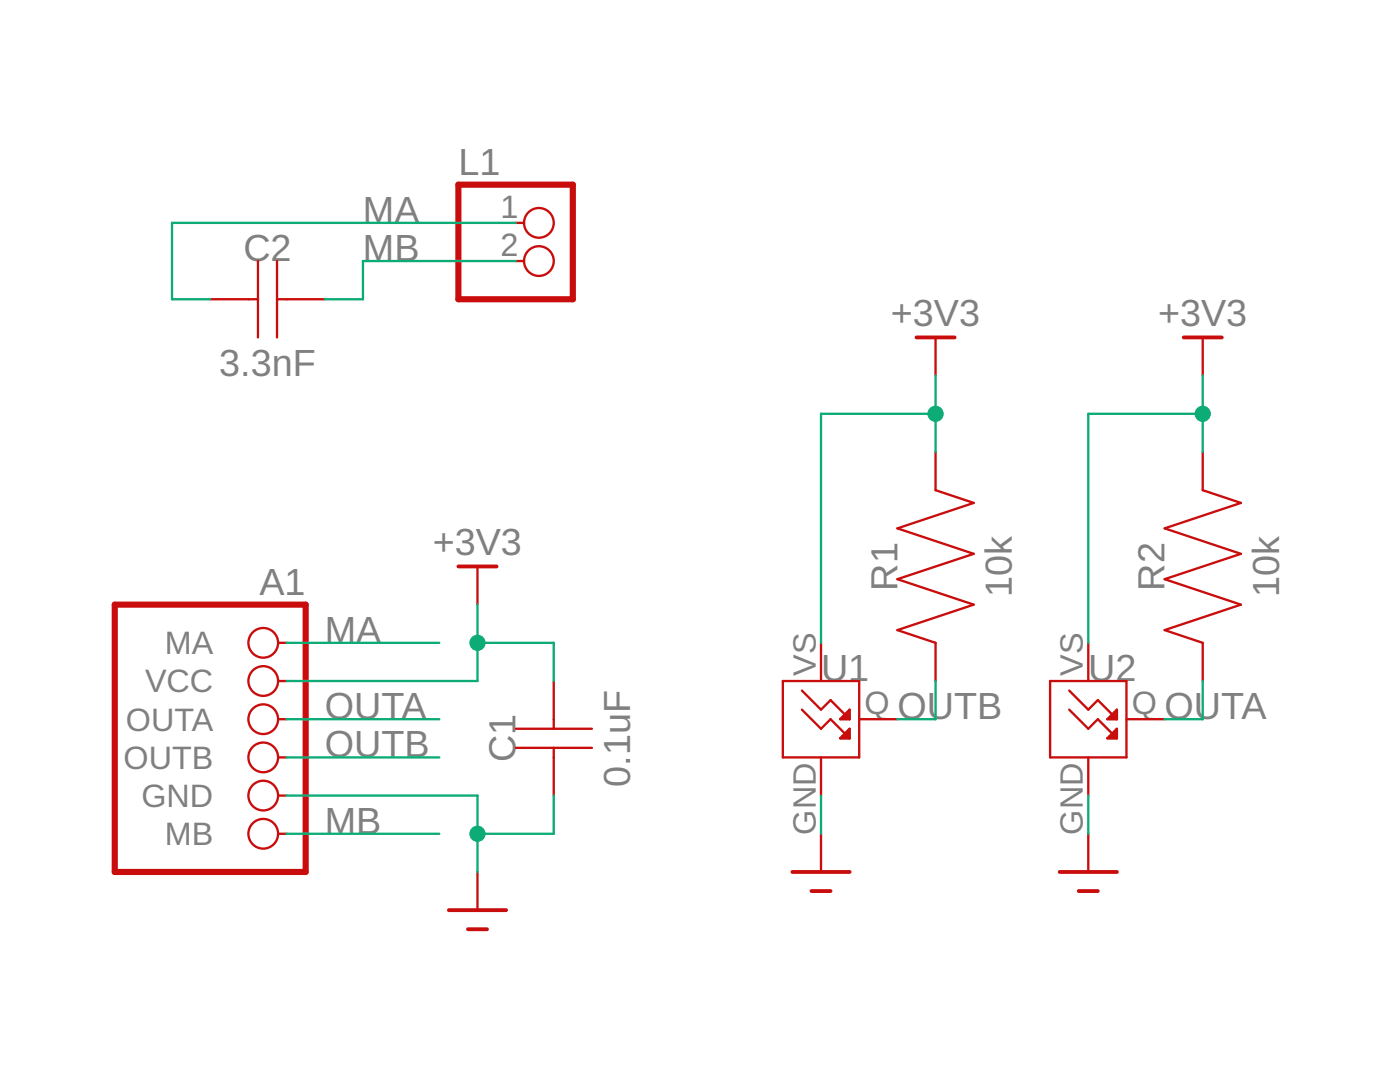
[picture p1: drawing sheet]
<?xml version="1.0" encoding="utf-8"?>
<!DOCTYPE eagle SYSTEM "eagle.dtd">
<eagle version="9.5.2">
<drawing>
<settings>
<setting alwaysvectorfont="no"/>
<setting verticaltext="up"/>
</settings>
<grid distance="0.1" unitdist="inch" unit="inch" style="lines" multiple="1" display="no" altdistance="0.01" altunitdist="inch" altunit="inch"/>
<schematic xreflabel="%F%N/%S.%C%R" xrefpart="/%S.%C%R">
<libraries>
<library name="Micromouse 2020">
<symbols>
<symbol name="ENCODER">
<wire x1="-6.35" y1="-7.62" x2="6.35" y2="-7.62" width="0.4064" layer="94"/>
<wire x1="6.35" y1="-7.62" x2="6.35" y2="10.16" width="0.4064" layer="94"/>
<wire x1="6.35" y1="10.16" x2="-6.35" y2="10.16" width="0.4064" layer="94"/>
<wire x1="-6.35" y1="10.16" x2="-6.35" y2="-7.62" width="0.4064" layer="94"/>
<text x="-6.35" y="10.795" size="1.778" layer="95">&gt;NAME</text>
<pin name="MA" x="-5.08" y="7.62" visible="pin" length="short" direction="in" function="dot"/>
<pin name="VCC" x="-5.08" y="5.08" visible="pin" length="short" direction="pwr" function="dot"/>
<pin name="OUTA" x="-5.08" y="2.54" visible="pin" length="short" direction="out" function="dot"/>
<pin name="OUTB" x="-5.08" y="0" visible="pin" length="short" direction="out" function="dot"/>
<pin name="GND" x="-5.08" y="-2.54" visible="pin" length="short" direction="pas" function="dot"/>
<pin name="MB" x="-5.08" y="-5.08" visible="pin" length="short" direction="in" function="dot"/>
</symbol>
<symbol name="+3V3">
<wire x1="-1.27" y1="0" x2="1.27" y2="0" width="0.254" layer="94"/>
<text x="0" y="2.54" size="1.778" layer="96" rot="R180" align="bottom-center">&gt;VALUE</text>
<pin name="+3V3" x="0" y="-2.54" visible="off" length="short" direction="sup" rot="R90"/>
</symbol>
<symbol name="GND">
<wire x1="-1.905" y1="0" x2="1.905" y2="0" width="0.254" layer="94"/>
<pin name="GND" x="0" y="2.54" visible="off" length="short" direction="sup" rot="R270"/>
<wire x1="-0.635" y1="-1.27" x2="0.635" y2="-1.27" width="0.254" layer="94"/>
</symbol>
<symbol name="CAPACITOR">
<pin name="P$1" x="0" y="0" visible="off" length="short" direction="pas"/>
<pin name="P$2" x="7.62" y="0" visible="off" length="short" direction="pas" rot="R180"/>
<wire x1="3.175" y1="2.54" x2="3.175" y2="0" width="0.1524" layer="94"/>
<wire x1="3.175" y1="0" x2="3.175" y2="-2.54" width="0.1524" layer="94"/>
<wire x1="4.445" y1="2.54" x2="4.445" y2="0" width="0.1524" layer="94"/>
<text x="3.81" y="2.54" size="1.778" layer="95" align="bottom-center">&gt;NAME</text>
<text x="3.81" y="-5.08" size="1.778" layer="96" align="bottom-center">&gt;VALUE</text>
<wire x1="4.445" y1="0" x2="4.445" y2="-2.54" width="0.1524" layer="94"/>
<wire x1="2.54" y1="0" x2="3.175" y2="0" width="0.1524" layer="94"/>
<wire x1="4.445" y1="0" x2="5.08" y2="0" width="0.1524" layer="94"/>
</symbol>
<symbol name="MOTOR">
<wire x1="-6.35" y1="-2.54" x2="1.27" y2="-2.54" width="0.4064" layer="94"/>
<wire x1="1.27" y1="-2.54" x2="1.27" y2="5.08" width="0.4064" layer="94"/>
<wire x1="1.27" y1="5.08" x2="-6.35" y2="5.08" width="0.4064" layer="94"/>
<wire x1="-6.35" y1="5.08" x2="-6.35" y2="-2.54" width="0.4064" layer="94"/>
<text x="-6.35" y="5.715" size="1.778" layer="95">&gt;NAME</text>
<pin name="1" x="-2.54" y="2.54" visible="pad" length="short" direction="pas" function="dot" swaplevel="1"/>
<pin name="2" x="-2.54" y="0" visible="pad" length="short" direction="pas" function="dot" swaplevel="1"/>
</symbol>
<symbol name="TLE49462KHTSA1">
<pin name="VS" x="0" y="5.08" visible="pad" length="short" direction="pwr" rot="R270"/>
<pin name="GND" x="0" y="-5.08" visible="pad" length="short" direction="pas" rot="R90"/>
<pin name="Q" x="5.08" y="0" visible="pad" length="short" direction="out" rot="R180"/>
<wire x1="-2.54" y1="-2.54" x2="2.54" y2="-2.54" width="0.1524" layer="94"/>
<wire x1="2.54" y1="-2.54" x2="2.54" y2="2.54" width="0.1524" layer="94"/>
<wire x1="2.54" y1="2.54" x2="-2.54" y2="2.54" width="0.1524" layer="94"/>
<wire x1="-2.54" y1="2.54" x2="-2.54" y2="-2.54" width="0.1524" layer="94"/>
<wire x1="-1.27" y1="1.905" x2="0" y2="0.635" width="0.1524" layer="94"/>
<wire x1="0" y1="0.635" x2="0.635" y2="1.27" width="0.1524" layer="94"/>
<wire x1="0.635" y1="1.27" x2="1.905" y2="0" width="0.1524" layer="94"/>
<polygon width="0.1524" layer="94">
<vertex x="1.905" y="0"/>
<vertex x="1.905" y="0.635"/>
<vertex x="1.27" y="0"/>
</polygon>
<wire x1="-1.27" y1="0.635" x2="0" y2="-0.635" width="0.1524" layer="94"/>
<wire x1="0" y1="-0.635" x2="0.635" y2="0" width="0.1524" layer="94"/>
<wire x1="0.635" y1="0" x2="1.905" y2="-1.27" width="0.1524" layer="94"/>
<polygon width="0.1524" layer="94">
<vertex x="1.905" y="-1.27"/>
<vertex x="1.905" y="-0.635"/>
<vertex x="1.27" y="-1.27"/>
</polygon>
<text x="0" y="2.54" size="1.778" layer="95">&gt;NAME</text>
</symbol>
<symbol name="RESISTOR">
<pin name="P$1" x="0" y="0" visible="off" length="short" direction="pas"/>
<pin name="P$2" x="15.24" y="0" visible="off" length="short" direction="pas" rot="R180"/>
<wire x1="2.54" y1="0" x2="3.386665625" y2="2.54" width="0.1524" layer="94"/>
<wire x1="3.386665625" y1="2.54" x2="5.08" y2="-2.54" width="0.1524" layer="94"/>
<wire x1="5.08" y1="-2.54" x2="6.773334375" y2="2.54" width="0.1524" layer="94"/>
<wire x1="6.773334375" y1="2.54" x2="8.4666625" y2="-2.54" width="0.1524" layer="94"/>
<wire x1="8.466665625" y1="-2.54" x2="10.16" y2="2.54" width="0.1524" layer="94"/>
<wire x1="10.16" y1="2.54" x2="11.853334375" y2="-2.54" width="0.1524" layer="94"/>
<wire x1="11.853334375" y1="-2.54" x2="12.7" y2="0" width="0.1524" layer="94"/>
<text x="7.62" y="2.54" size="1.778" layer="95" align="bottom-center">&gt;NAME</text>
<text x="7.62" y="-5.08" size="1.778" layer="96" align="bottom-center">&gt;VALUE</text>
</symbol>
</symbols>
<devicesets>
<deviceset name="ENCODER" prefix="A">
<gates>
<gate name="G$1" symbol="ENCODER" x="0" y="0"/>
</gates>
<devices>
<device name="SLOT" package="ENCODER-SLOT">
<connects>
<connect gate="G$1" pin="GND" pad="5"/>
<connect gate="G$1" pin="MA" pad="1"/>
<connect gate="G$1" pin="MB" pad="6"/>
<connect gate="G$1" pin="OUTA" pad="3"/>
<connect gate="G$1" pin="OUTB" pad="4"/>
<connect gate="G$1" pin="VCC" pad="2"/>
</connects>
<technologies>
<technology name=""/>
</technologies>
</device>
<device name="" package="ENCODER-TAB">
<connects>
<connect gate="G$1" pin="GND" pad="5"/>
<connect gate="G$1" pin="MA" pad="1"/>
<connect gate="G$1" pin="MB" pad="6"/>
<connect gate="G$1" pin="OUTA" pad="3"/>
<connect gate="G$1" pin="OUTB" pad="4"/>
<connect gate="G$1" pin="VCC" pad="2"/>
</connects>
<technologies>
<technology name=""/>
</technologies>
</device>
</devices>
</deviceset>
<deviceset name="+3V3" prefix="P+">
<gates>
<gate name="G$1" symbol="+3V3" x="0" y="0"/>
</gates>
<devices>
<device name="">
<technologies>
<technology name=""/>
</technologies>
</device>
</devices>
</deviceset>
<deviceset name="GND" prefix="GND">
<gates>
<gate name="1" symbol="GND" x="0" y="0"/>
</gates>
<devices>
<device name="">
<technologies>
<technology name=""/>
</technologies>
</device>
</devices>
</deviceset>
<deviceset name="CAPACITOR" prefix="C" uservalue="yes">
<gates>
<gate name="G$1" symbol="CAPACITOR" x="0" y="0"/>
</gates>
<devices>
<device name="0805" package="0805">
<connects>
<connect gate="G$1" pin="P$1" pad="P$1"/>
<connect gate="G$1" pin="P$2" pad="P$2"/>
</connects>
<technologies>
<technology name=""/>
</technologies>
</device>
<device name="0603" package="0603">
<connects>
<connect gate="G$1" pin="P$1" pad="1"/>
<connect gate="G$1" pin="P$2" pad="2"/>
</connects>
<package3dinstances>
<package3dinstance package3d_urn="urn:adsk.eagle:package:16053670/1"/>
</package3dinstances>
<technologies>
<technology name=""/>
</technologies>
</device>
<device name="0402" package="0402">
<connects>
<connect gate="G$1" pin="P$1" pad="1"/>
<connect gate="G$1" pin="P$2" pad="2"/>
</connects>
<package3dinstances>
<package3dinstance package3d_urn="urn:adsk.eagle:package:16053683/1"/>
</package3dinstances>
<technologies>
<technology name=""/>
</technologies>
</device>
</devices>
</deviceset>
<deviceset name="MOTOR" prefix="L">
<gates>
<gate name="G$1" symbol="MOTOR" x="2.54" y="0"/>
</gates>
<devices>
<device name="" package="MOTOR">
<connects>
<connect gate="G$1" pin="1" pad="1"/>
<connect gate="G$1" pin="2" pad="2"/>
</connects>
<technologies>
<technology name=""/>
</technologies>
</device>
</devices>
</deviceset>
<deviceset name="TLE49462KHTSA1" prefix="U">
<gates>
<gate name="G$1" symbol="TLE49462KHTSA1" x="0" y="0"/>
</gates>
<devices>
<device name="" package="TLE49462KHTSA1">
<connects>
<connect gate="G$1" pin="GND" pad="GND"/>
<connect gate="G$1" pin="Q" pad="Q"/>
<connect gate="G$1" pin="VS" pad="VS"/>
</connects>
<package3dinstances>
<package3dinstance package3d_urn="urn:adsk.eagle:package:14494850/1"/>
</package3dinstances>
<technologies>
<technology name=""/>
</technologies>
</device>
</devices>
</deviceset>
<deviceset name="RESISTOR" prefix="R" uservalue="yes">
<gates>
<gate name="G$1" symbol="RESISTOR" x="0" y="0"/>
</gates>
<devices>
<device name="0805" package="0805">
<connects>
<connect gate="G$1" pin="P$1" pad="P$1"/>
<connect gate="G$1" pin="P$2" pad="P$2"/>
</connects>
<technologies>
<technology name=""/>
</technologies>
</device>
<device name="0603" package="0603">
<connects>
<connect gate="G$1" pin="P$1" pad="1"/>
<connect gate="G$1" pin="P$2" pad="2"/>
</connects>
<package3dinstances>
<package3dinstance package3d_urn="urn:adsk.eagle:package:16053670/1"/>
</package3dinstances>
<technologies>
<technology name=""/>
</technologies>
</device>
<device name="0402" package="0402">
<connects>
<connect gate="G$1" pin="P$1" pad="1"/>
<connect gate="G$1" pin="P$2" pad="2"/>
</connects>
<package3dinstances>
<package3dinstance package3d_urn="urn:adsk.eagle:package:16053683/1"/>
</package3dinstances>
<technologies>
<technology name=""/>
</technologies>
</device>
</devices>
</deviceset>
</devicesets>
</library>
</libraries>
<attributes>
</attributes>
<variantdefs>
</variantdefs>
<classes>
<class number="0" name="default" width="0" drill="0">
</class>
</classes>
<parts>
<part name="A1" library="Micromouse 2020" deviceset="ENCODER" device=""/>
<part name="P+1" library="Micromouse 2020" deviceset="+3V3" device=""/>
<part name="GND1" library="Micromouse 2020" deviceset="GND" device=""/>
<part name="C1" library="Micromouse 2020" deviceset="CAPACITOR" device="0603" package3d_urn="urn:adsk.eagle:package:16053670/1" value="0.1uF"/>
<part name="L1" library="Micromouse 2020" deviceset="MOTOR" device=""/>
<part name="C2" library="Micromouse 2020" deviceset="CAPACITOR" device="0603" package3d_urn="urn:adsk.eagle:package:16053670/1" value="3.3nF"/>
<part name="U1" library="Micromouse 2020" deviceset="TLE49462KHTSA1" device="" package3d_urn="urn:adsk.eagle:package:14494850/1"/>
<part name="R1" library="Micromouse 2020" deviceset="RESISTOR" device="0603" package3d_urn="urn:adsk.eagle:package:16053670/1" value="10k"/>
<part name="P+2" library="Micromouse 2020" deviceset="+3V3" device=""/>
<part name="GND2" library="Micromouse 2020" deviceset="GND" device=""/>
<part name="U2" library="Micromouse 2020" deviceset="TLE49462KHTSA1" device="" package3d_urn="urn:adsk.eagle:package:14494850/1"/>
<part name="R2" library="Micromouse 2020" deviceset="RESISTOR" device="0603" package3d_urn="urn:adsk.eagle:package:16053670/1" value="10k"/>
<part name="P+3" library="Micromouse 2020" deviceset="+3V3" device=""/>
<part name="GND3" library="Micromouse 2020" deviceset="GND" device=""/>
</parts>
<sheets>
<sheet>
<plain>
</plain>
<instances>
<instance part="A1" gate="G$1" x="0" y="0" smashed="yes" rot="MR0">
<attribute name="NAME" x="6.35" y="10.795" size="1.778" layer="95" rot="MR0"/>
</instance>
<instance part="P+1" gate="G$1" x="17.78" y="12.7" smashed="yes">
<attribute name="VALUE" x="17.78" y="15.24" size="1.778" layer="96" rot="R180" align="bottom-center"/>
</instance>
<instance part="GND1" gate="1" x="17.78" y="-10.16" smashed="yes"/>
<instance part="C1" gate="G$1" x="22.86" y="-2.54" smashed="yes" rot="R90">
<attribute name="NAME" x="20.32" y="1.27" size="1.778" layer="95" rot="R90" align="bottom-center"/>
<attribute name="VALUE" x="27.94" y="1.27" size="1.778" layer="96" rot="R90" align="bottom-center"/>
</instance>
<instance part="L1" gate="G$1" x="22.86" y="33.02" smashed="yes">
<attribute name="NAME" x="16.51" y="38.735" size="1.778" layer="95"/>
</instance>
<instance part="C2" gate="G$1" x="0" y="30.48" smashed="yes">
<attribute name="NAME" x="3.81" y="33.02" size="1.778" layer="95" align="bottom-center"/>
<attribute name="VALUE" x="3.81" y="25.4" size="1.778" layer="96" align="bottom-center"/>
</instance>
<instance part="U1" gate="G$1" x="40.64" y="2.54" smashed="yes">
<attribute name="NAME" x="40.64" y="5.08" size="1.778" layer="95"/>
</instance>
<instance part="R1" gate="G$1" x="48.26" y="5.08" smashed="yes" rot="R90">
<attribute name="NAME" x="45.72" y="12.7" size="1.778" layer="95" rot="R90" align="bottom-center"/>
<attribute name="VALUE" x="53.34" y="12.7" size="1.778" layer="96" rot="R90" align="bottom-center"/>
</instance>
<instance part="P+2" gate="G$1" x="48.26" y="27.94" smashed="yes">
<attribute name="VALUE" x="48.26" y="30.48" size="1.778" layer="96" rot="R180" align="bottom-center"/>
</instance>
<instance part="GND2" gate="1" x="40.64" y="-7.62" smashed="yes"/>
<instance part="U2" gate="G$1" x="58.42" y="2.54" smashed="yes">
<attribute name="NAME" x="58.42" y="5.08" size="1.778" layer="95"/>
</instance>
<instance part="R2" gate="G$1" x="66.04" y="5.08" smashed="yes" rot="R90">
<attribute name="NAME" x="63.5" y="12.7" size="1.778" layer="95" rot="R90" align="bottom-center"/>
<attribute name="VALUE" x="71.12" y="12.7" size="1.778" layer="96" rot="R90" align="bottom-center"/>
</instance>
<instance part="P+3" gate="G$1" x="66.04" y="27.94" smashed="yes">
<attribute name="VALUE" x="66.04" y="30.48" size="1.778" layer="96" rot="R180" align="bottom-center"/>
</instance>
<instance part="GND3" gate="1" x="58.42" y="-7.62" smashed="yes"/>
</instances>
<busses>
</busses>
<nets>
<net name="MA" class="0">
<segment>
<pinref part="A1" gate="G$1" pin="MA"/>
<wire x1="5.08" y1="7.62" x2="15.24" y2="7.62" width="0.1524" layer="91"/>
<label x="7.62" y="7.62" size="1.778" layer="95"/>
</segment>
<segment>
<pinref part="L1" gate="G$1" pin="1"/>
<wire x1="20.32" y1="35.56" x2="-2.54" y2="35.56" width="0.1524" layer="91"/>
<label x="10.16" y="35.56" size="1.778" layer="95"/>
<pinref part="C2" gate="G$1" pin="P$1"/>
<wire x1="0" y1="30.48" x2="-2.54" y2="30.48" width="0.1524" layer="91"/>
<wire x1="-2.54" y1="30.48" x2="-2.54" y2="35.56" width="0.1524" layer="91"/>
</segment>
</net>
<net name="MB" class="0">
<segment>
<pinref part="A1" gate="G$1" pin="MB"/>
<wire x1="5.08" y1="-5.08" x2="15.24" y2="-5.08" width="0.1524" layer="91"/>
<label x="7.62" y="-5.08" size="1.778" layer="95"/>
</segment>
<segment>
<pinref part="L1" gate="G$1" pin="2"/>
<wire x1="20.32" y1="33.02" x2="10.16" y2="33.02" width="0.1524" layer="91"/>
<label x="10.16" y="33.02" size="1.778" layer="95"/>
<pinref part="C2" gate="G$1" pin="P$2"/>
<wire x1="7.62" y1="30.48" x2="10.16" y2="30.48" width="0.1524" layer="91"/>
<wire x1="10.16" y1="30.48" x2="10.16" y2="33.02" width="0.1524" layer="91"/>
</segment>
</net>
<net name="OUTB" class="0">
<segment>
<pinref part="A1" gate="G$1" pin="OUTB"/>
<wire x1="5.08" y1="0" x2="15.24" y2="0" width="0.1524" layer="91"/>
<label x="7.62" y="0" size="1.778" layer="95"/>
</segment>
<segment>
<pinref part="U1" gate="G$1" pin="Q"/>
<wire x1="45.72" y1="2.54" x2="48.26" y2="2.54" width="0.1524" layer="91"/>
<pinref part="R1" gate="G$1" pin="P$1"/>
<wire x1="48.26" y1="2.54" x2="48.26" y2="5.08" width="0.1524" layer="91"/>
<label x="45.72" y="2.54" size="1.778" layer="95"/>
</segment>
</net>
<net name="OUTA" class="0">
<segment>
<pinref part="A1" gate="G$1" pin="OUTA"/>
<wire x1="5.08" y1="2.54" x2="15.24" y2="2.54" width="0.1524" layer="91"/>
<label x="7.62" y="2.54" size="1.778" layer="95"/>
</segment>
<segment>
<pinref part="U2" gate="G$1" pin="Q"/>
<wire x1="63.5" y1="2.54" x2="66.04" y2="2.54" width="0.1524" layer="91"/>
<pinref part="R2" gate="G$1" pin="P$1"/>
<wire x1="66.04" y1="2.54" x2="66.04" y2="5.08" width="0.1524" layer="91"/>
<label x="63.5" y="2.54" size="1.778" layer="95"/>
</segment>
</net>
<net name="+3V3" class="0">
<segment>
<pinref part="A1" gate="G$1" pin="VCC"/>
<pinref part="P+1" gate="G$1" pin="+3V3"/>
<wire x1="5.08" y1="5.08" x2="17.78" y2="5.08" width="0.1524" layer="91"/>
<wire x1="17.78" y1="5.08" x2="17.78" y2="7.62" width="0.1524" layer="91"/>
<pinref part="C1" gate="G$1" pin="P$2"/>
<wire x1="17.78" y1="7.62" x2="17.78" y2="10.16" width="0.1524" layer="91"/>
<wire x1="22.86" y1="5.08" x2="22.86" y2="7.62" width="0.1524" layer="91"/>
<wire x1="22.86" y1="7.62" x2="17.78" y2="7.62" width="0.1524" layer="91"/>
<junction x="17.78" y="7.62"/>
</segment>
<segment>
<pinref part="U1" gate="G$1" pin="VS"/>
<wire x1="40.64" y1="7.62" x2="40.64" y2="22.86" width="0.1524" layer="91"/>
<wire x1="40.64" y1="22.86" x2="48.26" y2="22.86" width="0.1524" layer="91"/>
<pinref part="R1" gate="G$1" pin="P$2"/>
<wire x1="48.26" y1="22.86" x2="48.26" y2="20.32" width="0.1524" layer="91"/>
<pinref part="P+2" gate="G$1" pin="+3V3"/>
<wire x1="48.26" y1="22.86" x2="48.26" y2="25.4" width="0.1524" layer="91"/>
<junction x="48.26" y="22.86"/>
</segment>
<segment>
<pinref part="U2" gate="G$1" pin="VS"/>
<wire x1="58.42" y1="7.62" x2="58.42" y2="22.86" width="0.1524" layer="91"/>
<wire x1="58.42" y1="22.86" x2="66.04" y2="22.86" width="0.1524" layer="91"/>
<pinref part="R2" gate="G$1" pin="P$2"/>
<wire x1="66.04" y1="22.86" x2="66.04" y2="20.32" width="0.1524" layer="91"/>
<pinref part="P+3" gate="G$1" pin="+3V3"/>
<wire x1="66.04" y1="22.86" x2="66.04" y2="25.4" width="0.1524" layer="91"/>
<junction x="66.04" y="22.86"/>
</segment>
</net>
<net name="GND" class="0">
<segment>
<pinref part="A1" gate="G$1" pin="GND"/>
<pinref part="GND1" gate="1" pin="GND"/>
<wire x1="5.08" y1="-2.54" x2="17.78" y2="-2.54" width="0.1524" layer="91"/>
<wire x1="17.78" y1="-2.54" x2="17.78" y2="-5.08" width="0.1524" layer="91"/>
<pinref part="C1" gate="G$1" pin="P$1"/>
<wire x1="17.78" y1="-5.08" x2="17.78" y2="-7.62" width="0.1524" layer="91"/>
<wire x1="22.86" y1="-2.54" x2="22.86" y2="-5.08" width="0.1524" layer="91"/>
<wire x1="22.86" y1="-5.08" x2="17.78" y2="-5.08" width="0.1524" layer="91"/>
<junction x="17.78" y="-5.08"/>
</segment>
<segment>
<pinref part="GND2" gate="1" pin="GND"/>
<pinref part="U1" gate="G$1" pin="GND"/>
<wire x1="40.64" y1="-5.08" x2="40.64" y2="-2.54" width="0.1524" layer="91"/>
</segment>
<segment>
<pinref part="GND3" gate="1" pin="GND"/>
<pinref part="U2" gate="G$1" pin="GND"/>
<wire x1="58.42" y1="-5.08" x2="58.42" y2="-2.54" width="0.1524" layer="91"/>
</segment>
</net>
</nets>
</sheet>
</sheets>
</schematic>
</drawing>
<compatibility>
<note version="8.3" severity="warning">
Since Version 8.3, EAGLE supports URNs for individual library
assets (packages, symbols, and devices). The URNs of those assets
will not be understood (or retained) with this version.
</note>
<note version="8.3" severity="warning">
Since Version 8.3, EAGLE supports the association of 3D packages
with devices in libraries, schematics, and board files. Those 3D
packages will not be understood (or retained) with this version.
</note>
</compatibility>
</eagle>
